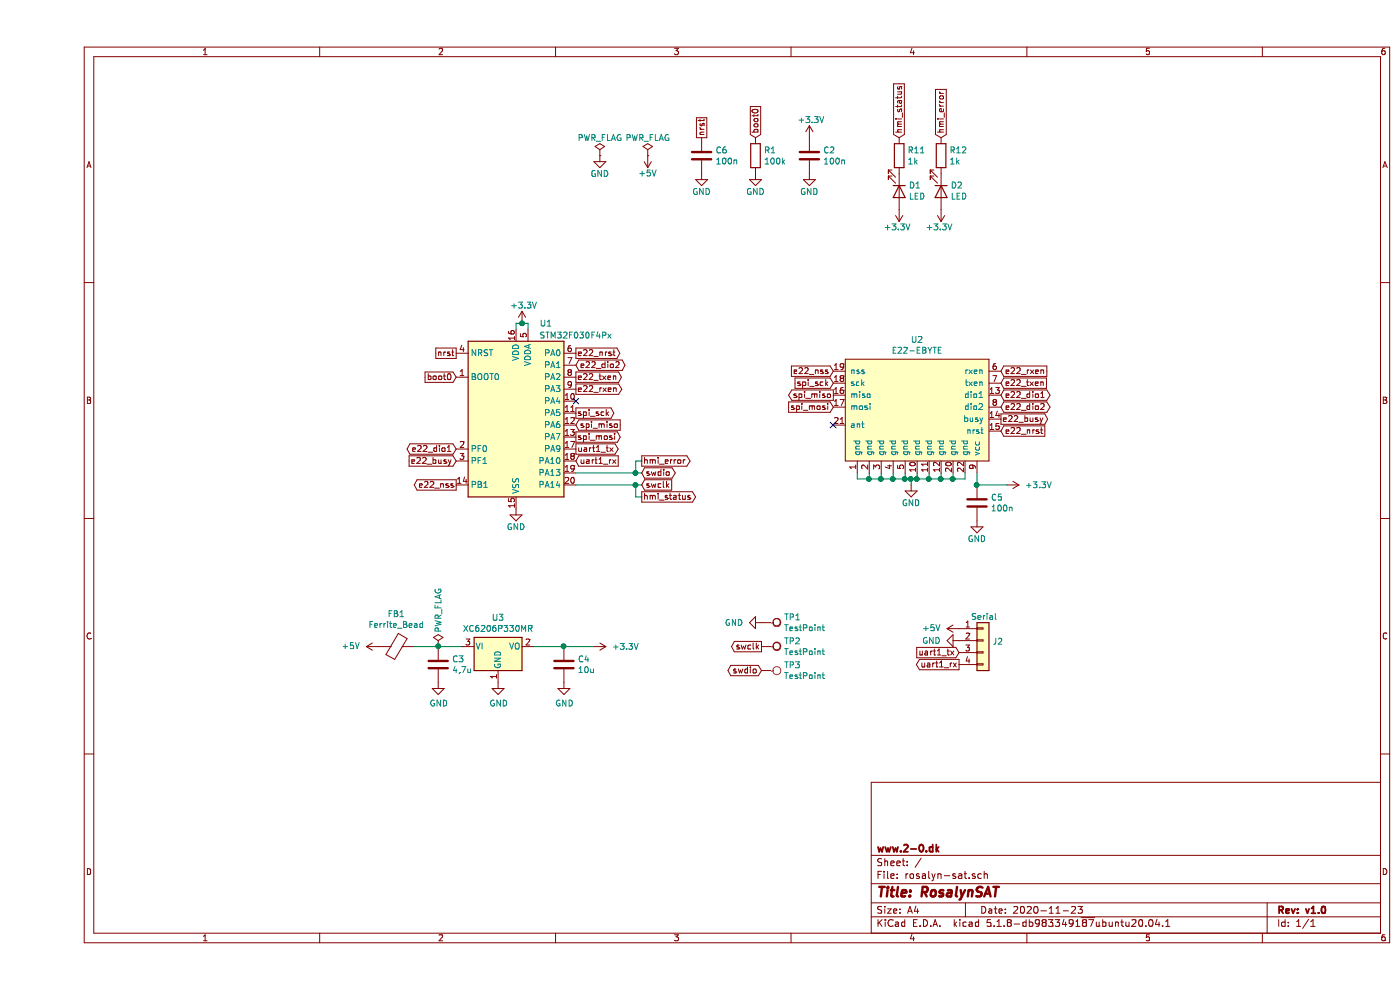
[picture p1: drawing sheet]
EESchema Schematic File Version 4
EELAYER 30 0
EELAYER END
$Descr A4 11693 8268
encoding utf-8
Sheet 1 1
Title "RosalynSAT"
Date "2020-11-23"
Rev "v1.0"
Comp "www.2-0.dk"
Comment1 ""
Comment2 ""
Comment3 ""
Comment4 ""
$EndDescr
$Comp
L rosalyn-sat:E22-EBYTE U2
U 1 1
P 7350 3350
F 0 "U2" H 7350 3865 50  0000 C CNN
F 1 "E22-EBYTE" H 7350 3774 50  0000 C CNN
F 2 "rosalyn-sat:E22-EBYTE" H 7400 3350 50  0001 C CNN
F 3 "" H 7400 3350 50  0001 C CNN
	1    7350 3350
	1    0    0    -1  
$EndComp
$Comp
L Connector_Generic:Conn_01x04 J2
U 1 1
P 7900 5350
F 0 "J2" H 7980 5342 50  0000 L CNN
F 1 "Serial" H 7800 5550 50  0000 L CNN
F 2 "rosalyn-sat:JST_SH_SM04B-SRSS-TB_1x04-1MP_P1.00mm_Horizontal" H 7900 5350 50  0001 C CNN
F 3 "~" H 7900 5350 50  0001 C CNN
	1    7900 5350
	1    0    0    -1  
$EndComp
Text GLabel 8050 3100 2    50   Input ~ 0
e22_rxen
Text GLabel 8050 3300 2    50   BiDi ~ 0
e22_dio1
Text GLabel 8050 3500 2    50   Output ~ 0
e22_busy
Text GLabel 8050 3600 2    50   Input ~ 0
e22_nrst
Text GLabel 6650 3100 0    50   Input ~ 0
e22_nss
Text GLabel 6650 3200 0    50   Input ~ 0
spi_sck
Text GLabel 6650 3300 0    50   Output ~ 0
spi_miso
Text GLabel 6650 3400 0    50   Input ~ 0
spi_mosi
NoConn ~ 6650 3550
Wire Wire Line
	7750 3950 7750 4000
Wire Wire Line
	7750 4000 7650 4000
Wire Wire Line
	6850 4000 6850 3950
Wire Wire Line
	6950 3950 6950 4000
Connection ~ 6950 4000
Wire Wire Line
	6950 4000 6850 4000
Wire Wire Line
	7050 3950 7050 4000
Connection ~ 7050 4000
Wire Wire Line
	7050 4000 6950 4000
Wire Wire Line
	7150 3950 7150 4000
Connection ~ 7150 4000
Wire Wire Line
	7150 4000 7050 4000
Wire Wire Line
	7250 3950 7250 4000
Connection ~ 7250 4000
Wire Wire Line
	7250 4000 7150 4000
Wire Wire Line
	7350 3950 7350 4000
Connection ~ 7350 4000
Wire Wire Line
	7350 4000 7300 4000
Wire Wire Line
	7450 3950 7450 4000
Connection ~ 7450 4000
Wire Wire Line
	7450 4000 7350 4000
Wire Wire Line
	7550 3950 7550 4000
Connection ~ 7550 4000
Wire Wire Line
	7550 4000 7450 4000
Wire Wire Line
	7650 3950 7650 4000
Connection ~ 7650 4000
Wire Wire Line
	7650 4000 7550 4000
$Comp
L power:GND #PWR0101
U 1 1
P 7300 4050
F 0 "#PWR0101" H 7300 3800 50  0001 C CNN
F 1 "GND" H 7300 3900 50  0000 C CNN
F 2 "" H 7300 4050 50  0001 C CNN
F 3 "" H 7300 4050 50  0001 C CNN
	1    7300 4050
	1    0    0    -1  
$EndComp
$Comp
L power:+3.3V #PWR0102
U 1 1
P 8100 4050
F 0 "#PWR0102" H 8100 3900 50  0001 C CNN
F 1 "+3.3V" V 8100 4200 50  0000 L CNN
F 2 "" H 8100 4050 50  0001 C CNN
F 3 "" H 8100 4050 50  0001 C CNN
	1    8100 4050
	0    1    1    0   
$EndComp
Wire Wire Line
	7300 4050 7300 4000
Connection ~ 7300 4000
Wire Wire Line
	7300 4000 7250 4000
Wire Wire Line
	7850 4050 7850 3950
Text GLabel 7700 5450 0    50   Input ~ 0
uart1_tx
Text GLabel 7700 5550 0    50   Output ~ 0
uart1_rx
$Comp
L power:GND #PWR0104
U 1 1
P 6050 5200
F 0 "#PWR0104" H 6050 4950 50  0001 C CNN
F 1 "GND" V 6050 5050 50  0000 R CNN
F 2 "" H 6050 5200 50  0001 C CNN
F 3 "" H 6050 5200 50  0001 C CNN
	1    6050 5200
	0    1    1    0   
$EndComp
$Comp
L power:GND #PWR0105
U 1 1
P 7700 5350
F 0 "#PWR0105" H 7700 5100 50  0001 C CNN
F 1 "GND" V 7700 5200 50  0000 R CNN
F 2 "" H 7700 5350 50  0001 C CNN
F 3 "" H 7700 5350 50  0001 C CNN
	1    7700 5350
	0    1    1    0   
$EndComp
$Comp
L power:GND #PWR0106
U 1 1
P 6000 1450
F 0 "#PWR0106" H 6000 1200 50  0001 C CNN
F 1 "GND" H 6000 1300 50  0000 C CNN
F 2 "" H 6000 1450 50  0001 C CNN
F 3 "" H 6000 1450 50  0001 C CNN
	1    6000 1450
	1    0    0    -1  
$EndComp
$Comp
L Device:C C2
U 1 1
P 6450 1300
F 0 "C2" H 6565 1346 50  0000 L CNN
F 1 "100n" H 6565 1255 50  0000 L CNN
F 2 "Capacitor_SMD:C_0603_1608Metric" H 6488 1150 50  0001 C CNN
F 3 "~" H 6450 1300 50  0001 C CNN
	1    6450 1300
	1    0    0    -1  
$EndComp
$Comp
L power:GND #PWR0107
U 1 1
P 6450 1450
F 0 "#PWR0107" H 6450 1200 50  0001 C CNN
F 1 "GND" H 6450 1300 50  0000 C CNN
F 2 "" H 6450 1450 50  0001 C CNN
F 3 "" H 6450 1450 50  0001 C CNN
	1    6450 1450
	1    0    0    -1  
$EndComp
$Comp
L power:+5V #PWR0110
U 1 1
P 7700 5250
F 0 "#PWR0110" H 7700 5100 50  0001 C CNN
F 1 "+5V" V 7700 5400 50  0000 L CNN
F 2 "" H 7700 5250 50  0001 C CNN
F 3 "" H 7700 5250 50  0001 C CNN
	1    7700 5250
	0    -1   -1   0   
$EndComp
$Comp
L Device:C C5
U 1 1
P 7850 4200
F 0 "C5" H 7965 4246 50  0000 L CNN
F 1 "100n" H 7965 4155 50  0000 L CNN
F 2 "Capacitor_SMD:C_0603_1608Metric" H 7888 4050 50  0001 C CNN
F 3 "~" H 7850 4200 50  0001 C CNN
	1    7850 4200
	1    0    0    -1  
$EndComp
$Comp
L power:GND #PWR05
U 1 1
P 7850 4350
F 0 "#PWR05" H 7850 4100 50  0001 C CNN
F 1 "GND" H 7850 4200 50  0000 C CNN
F 2 "" H 7850 4350 50  0001 C CNN
F 3 "" H 7850 4350 50  0001 C CNN
	1    7850 4350
	1    0    0    -1  
$EndComp
Wire Wire Line
	8100 4050 7850 4050
Connection ~ 7850 4050
$Comp
L Regulator_Linear:XC6206PxxxMR U3
U 1 1
P 3850 5400
F 0 "U3" H 3850 5642 50  0000 C CNN
F 1 "XC6206P330MR" H 3850 5551 50  0000 C CNN
F 2 "Package_TO_SOT_SMD:SOT-23" H 3850 5625 50  0001 C CIN
F 3 "https://www.torexsemi.com/file/xc6206/XC6206.pdf" H 3850 5400 50  0001 C CNN
	1    3850 5400
	1    0    0    -1  
$EndComp
$Comp
L Device:C C3
U 1 1
P 3350 5550
F 0 "C3" H 3465 5596 50  0000 L CNN
F 1 "4,7u" H 3465 5505 50  0000 L CNN
F 2 "Capacitor_SMD:C_0805_2012Metric" H 3388 5400 50  0001 C CNN
F 3 "~" H 3350 5550 50  0001 C CNN
	1    3350 5550
	1    0    0    -1  
$EndComp
$Comp
L Device:C C4
U 1 1
P 4400 5550
F 0 "C4" H 4515 5596 50  0000 L CNN
F 1 "10u" H 4515 5505 50  0000 L CNN
F 2 "Capacitor_SMD:C_0805_2012Metric" H 4438 5400 50  0001 C CNN
F 3 "~" H 4400 5550 50  0001 C CNN
	1    4400 5550
	1    0    0    -1  
$EndComp
$Comp
L power:GND #PWR03
U 1 1
P 3850 5700
F 0 "#PWR03" H 3850 5450 50  0001 C CNN
F 1 "GND" H 3855 5527 50  0000 C CNN
F 2 "" H 3850 5700 50  0001 C CNN
F 3 "" H 3850 5700 50  0001 C CNN
	1    3850 5700
	1    0    0    -1  
$EndComp
$Comp
L power:GND #PWR04
U 1 1
P 4400 5700
F 0 "#PWR04" H 4400 5450 50  0001 C CNN
F 1 "GND" H 4405 5527 50  0000 C CNN
F 2 "" H 4400 5700 50  0001 C CNN
F 3 "" H 4400 5700 50  0001 C CNN
	1    4400 5700
	1    0    0    -1  
$EndComp
$Comp
L power:GND #PWR02
U 1 1
P 3350 5700
F 0 "#PWR02" H 3350 5450 50  0001 C CNN
F 1 "GND" H 3355 5527 50  0000 C CNN
F 2 "" H 3350 5700 50  0001 C CNN
F 3 "" H 3350 5700 50  0001 C CNN
	1    3350 5700
	1    0    0    -1  
$EndComp
$Comp
L power:+5V #PWR01
U 1 1
P 2850 5400
F 0 "#PWR01" H 2850 5250 50  0001 C CNN
F 1 "+5V" V 2850 5550 50  0000 L CNN
F 2 "" H 2850 5400 50  0001 C CNN
F 3 "" H 2850 5400 50  0001 C CNN
	1    2850 5400
	0    -1   -1   0   
$EndComp
Wire Wire Line
	3550 5400 3350 5400
Wire Wire Line
	3350 5400 3150 5400
Connection ~ 3350 5400
$Comp
L power:+3.3V #PWR06
U 1 1
P 4650 5400
F 0 "#PWR06" H 4650 5250 50  0001 C CNN
F 1 "+3.3V" V 4650 5550 50  0000 L CNN
F 2 "" H 4650 5400 50  0001 C CNN
F 3 "" H 4650 5400 50  0001 C CNN
	1    4650 5400
	0    1    1    0   
$EndComp
Wire Wire Line
	4150 5400 4400 5400
Wire Wire Line
	4400 5400 4650 5400
Connection ~ 4400 5400
$Comp
L Device:LED D1
U 1 1
P 7200 1600
F 0 "D1" V 7147 1680 50  0000 L CNN
F 1 "LED" V 7238 1680 50  0000 L CNN
F 2 "LED_SMD:LED_0603_1608Metric" H 7200 1600 50  0001 C CNN
F 3 "~" H 7200 1600 50  0001 C CNN
	1    7200 1600
	0    1    1    0   
$EndComp
Text GLabel 7200 1150 1    50   Input ~ 0
hmi_status
$Comp
L Device:R R11
U 1 1
P 7200 1300
F 0 "R11" H 7270 1346 50  0000 L CNN
F 1 "1k" H 7270 1255 50  0000 L CNN
F 2 "Resistor_SMD:R_0603_1608Metric" V 7130 1300 50  0001 C CNN
F 3 "~" H 7200 1300 50  0001 C CNN
	1    7200 1300
	1    0    0    -1  
$EndComp
$Comp
L power:PWR_FLAG #FLG0101
U 1 1
P 5100 1300
F 0 "#FLG0101" H 5100 1375 50  0001 C CNN
F 1 "PWR_FLAG" H 5100 1450 50  0000 C CNN
F 2 "" H 5100 1300 50  0001 C CNN
F 3 "~" H 5100 1300 50  0001 C CNN
	1    5100 1300
	1    0    0    -1  
$EndComp
$Comp
L power:+5V #PWR0113
U 1 1
P 5100 1300
F 0 "#PWR0113" H 5100 1150 50  0001 C CNN
F 1 "+5V" H 5100 1450 50  0000 C CNN
F 2 "" H 5100 1300 50  0001 C CNN
F 3 "" H 5100 1300 50  0001 C CNN
	1    5100 1300
	-1   0    0    1   
$EndComp
$Comp
L power:PWR_FLAG #FLG0102
U 1 1
P 4700 1300
F 0 "#FLG0102" H 4700 1375 50  0001 C CNN
F 1 "PWR_FLAG" H 4700 1450 50  0000 C CNN
F 2 "" H 4700 1300 50  0001 C CNN
F 3 "~" H 4700 1300 50  0001 C CNN
	1    4700 1300
	1    0    0    -1  
$EndComp
$Comp
L power:GND #PWR0114
U 1 1
P 4700 1300
F 0 "#PWR0114" H 4700 1050 50  0001 C CNN
F 1 "GND" H 4700 1150 50  0000 C CNN
F 2 "" H 4700 1300 50  0001 C CNN
F 3 "" H 4700 1300 50  0001 C CNN
	1    4700 1300
	1    0    0    -1  
$EndComp
$Comp
L Device:LED D2
U 1 1
P 7550 1600
F 0 "D2" V 7497 1680 50  0000 L CNN
F 1 "LED" V 7588 1680 50  0000 L CNN
F 2 "LED_SMD:LED_0603_1608Metric" H 7550 1600 50  0001 C CNN
F 3 "~" H 7550 1600 50  0001 C CNN
	1    7550 1600
	0    1    1    0   
$EndComp
Text GLabel 7550 1150 1    50   Input ~ 0
hmi_error
$Comp
L Device:R R12
U 1 1
P 7550 1300
F 0 "R12" H 7620 1346 50  0000 L CNN
F 1 "1k" H 7620 1255 50  0000 L CNN
F 2 "Resistor_SMD:R_0603_1608Metric" V 7480 1300 50  0001 C CNN
F 3 "~" H 7550 1300 50  0001 C CNN
	1    7550 1300
	1    0    0    -1  
$EndComp
$Comp
L Device:C C6
U 1 1
P 5550 1300
F 0 "C6" H 5665 1346 50  0000 L CNN
F 1 "100n" H 5665 1255 50  0000 L CNN
F 2 "Capacitor_SMD:C_0603_1608Metric" H 5588 1150 50  0001 C CNN
F 3 "~" H 5550 1300 50  0001 C CNN
	1    5550 1300
	1    0    0    -1  
$EndComp
$Comp
L power:GND #PWR08
U 1 1
P 5550 1450
F 0 "#PWR08" H 5550 1200 50  0001 C CNN
F 1 "GND" H 5550 1300 50  0000 C CNN
F 2 "" H 5550 1450 50  0001 C CNN
F 3 "" H 5550 1450 50  0001 C CNN
	1    5550 1450
	1    0    0    -1  
$EndComp
Text GLabel 5550 1150 1    50   UnSpc ~ 0
nrst
$Comp
L MCU_ST_STM32F0:STM32F030F4Px U1
U 1 1
P 4000 3450
F 0 "U1" H 4250 4200 50  0000 C CNN
F 1 "STM32F030F4Px" H 4500 4100 50  0000 C CNN
F 2 "Package_SO:TSSOP-20_4.4x6.5mm_P0.65mm" H 3600 2750 50  0001 R CNN
F 3 "http://www.st.com/st-web-ui/static/active/en/resource/technical/document/datasheet/DM00088500.pdf" H 4000 3450 50  0001 C CNN
	1    4000 3450
	1    0    0    -1  
$EndComp
Text GLabel 4500 3750 2    50   Output ~ 0
uart1_tx
Text GLabel 4500 3850 2    50   Input ~ 0
uart1_rx
Text GLabel 4500 3450 2    50   Output ~ 0
spi_sck
Text GLabel 4500 3650 2    50   Output ~ 0
spi_mosi
Text GLabel 4500 3550 2    50   Input ~ 0
spi_miso
Text GLabel 5050 4150 2    50   Output ~ 0
hmi_status
Text GLabel 5050 3850 2    50   Output ~ 0
hmi_error
Text GLabel 3500 4050 0    50   Output ~ 0
e22_nss
Text GLabel 4500 2950 2    50   Output ~ 0
e22_nrst
Text GLabel 3500 2950 0    50   UnSpc ~ 0
nrst
$Comp
L power:+3.3V #PWR09
U 1 1
P 4050 2700
F 0 "#PWR09" H 4050 2550 50  0001 C CNN
F 1 "+3.3V" H 3950 2850 50  0000 L CNN
F 2 "" H 4050 2700 50  0001 C CNN
F 3 "" H 4050 2700 50  0001 C CNN
	1    4050 2700
	1    0    0    -1  
$EndComp
Wire Wire Line
	4100 2750 4100 2700
Wire Wire Line
	4100 2700 4050 2700
Wire Wire Line
	4000 2750 4000 2700
Wire Wire Line
	4000 2700 4050 2700
Connection ~ 4050 2700
Text GLabel 3500 3150 0    50   Input ~ 0
boot0
Text GLabel 6000 1150 1    50   Input ~ 0
boot0
$Comp
L Device:R R1
U 1 1
P 6000 1300
F 0 "R1" H 6070 1346 50  0000 L CNN
F 1 "100k" H 6070 1255 50  0000 L CNN
F 2 "Resistor_SMD:R_0603_1608Metric" V 5930 1300 50  0001 C CNN
F 3 "~" H 6000 1300 50  0001 C CNN
	1    6000 1300
	1    0    0    -1  
$EndComp
Text GLabel 5050 3950 2    50   BiDi ~ 0
swdio
Text GLabel 5050 4050 2    50   Input ~ 0
swclk
Text GLabel 6050 5400 0    50   Output ~ 0
swclk
Text GLabel 6050 5600 0    50   BiDi ~ 0
swdio
$Comp
L power:GND #PWR012
U 1 1
P 4000 4250
F 0 "#PWR012" H 4000 4000 50  0001 C CNN
F 1 "GND" H 4000 4100 50  0000 C CNN
F 2 "" H 4000 4250 50  0001 C CNN
F 3 "" H 4000 4250 50  0001 C CNN
	1    4000 4250
	1    0    0    -1  
$EndComp
Wire Wire Line
	5050 3950 5000 3950
Wire Wire Line
	5050 3850 5000 3850
Wire Wire Line
	5000 3850 5000 3950
Connection ~ 5000 3950
Wire Wire Line
	5000 3950 4500 3950
Wire Wire Line
	5050 4150 5000 4150
Wire Wire Line
	5000 4150 5000 4050
Wire Wire Line
	5000 4050 5050 4050
Wire Wire Line
	4500 4050 5000 4050
Connection ~ 5000 4050
NoConn ~ 4500 3350
$Comp
L power:+3.3V #PWR011
U 1 1
P 6450 1150
F 0 "#PWR011" H 6450 1000 50  0001 C CNN
F 1 "+3.3V" H 6350 1300 50  0000 L CNN
F 2 "" H 6450 1150 50  0001 C CNN
F 3 "" H 6450 1150 50  0001 C CNN
	1    6450 1150
	1    0    0    -1  
$EndComp
$Comp
L power:+3.3V #PWR07
U 1 1
P 7200 1750
F 0 "#PWR07" H 7200 1600 50  0001 C CNN
F 1 "+3.3V" H 7100 1900 50  0000 L CNN
F 2 "" H 7200 1750 50  0001 C CNN
F 3 "" H 7200 1750 50  0001 C CNN
	1    7200 1750
	-1   0    0    1   
$EndComp
$Comp
L power:+3.3V #PWR013
U 1 1
P 7550 1750
F 0 "#PWR013" H 7550 1600 50  0001 C CNN
F 1 "+3.3V" H 7450 1900 50  0000 L CNN
F 2 "" H 7550 1750 50  0001 C CNN
F 3 "" H 7550 1750 50  0001 C CNN
	1    7550 1750
	-1   0    0    1   
$EndComp
$Comp
L Connector:TestPoint TP1
U 1 1
P 6050 5200
F 0 "TP1" V 6004 5388 50  0000 L CNN
F 1 "TestPoint" V 6095 5388 50  0000 L CNN
F 2 "TestPoint:TestPoint_Pad_1.0x1.0mm" H 6250 5200 50  0001 C CNN
F 3 "~" H 6250 5200 50  0001 C CNN
	1    6050 5200
	0    1    1    0   
$EndComp
$Comp
L Connector:TestPoint TP2
U 1 1
P 6050 5400
F 0 "TP2" V 6004 5588 50  0000 L CNN
F 1 "TestPoint" V 6095 5588 50  0000 L CNN
F 2 "TestPoint:TestPoint_Pad_1.0x1.0mm" H 6250 5400 50  0001 C CNN
F 3 "~" H 6250 5400 50  0001 C CNN
	1    6050 5400
	0    1    1    0   
$EndComp
$Comp
L Connector:TestPoint TP3
U 1 1
P 6050 5600
F 0 "TP3" V 6004 5788 50  0000 L CNN
F 1 "TestPoint" V 6095 5788 50  0000 L CNN
F 2 "TestPoint:TestPoint_Pad_1.0x1.0mm" H 6250 5600 50  0001 C CNN
F 3 "~" H 6250 5600 50  0001 C CNN
	1    6050 5600
	0    1    1    0   
$EndComp
Text GLabel 3500 3850 0    50   Input ~ 0
e22_busy
Text GLabel 3500 3750 0    50   BiDi ~ 0
e22_dio1
Text GLabel 4500 3250 2    50   Output ~ 0
e22_rxen
Text GLabel 8050 3200 2    50   Input ~ 0
e22_txen
Text GLabel 8050 3400 2    50   BiDi ~ 0
e22_dio2
Text GLabel 4500 3050 2    50   BiDi ~ 0
e22_dio2
Text GLabel 4500 3150 2    50   Output ~ 0
e22_txen
$Comp
L Device:Ferrite_Bead FB1
U 1 1
P 3000 5400
F 0 "FB1" V 2726 5400 50  0000 C CNN
F 1 "Ferrite_Bead" V 2817 5400 50  0000 C CNN
F 2 "Inductor_SMD:L_0805_2012Metric" V 2930 5400 50  0001 C CNN
F 3 "~" H 3000 5400 50  0001 C CNN
	1    3000 5400
	0    1    1    0   
$EndComp
$Comp
L power:PWR_FLAG #FLG0103
U 1 1
P 3350 5400
F 0 "#FLG0103" H 3350 5475 50  0001 C CNN
F 1 "PWR_FLAG" V 3350 5700 50  0000 C CNN
F 2 "" H 3350 5400 50  0001 C CNN
F 3 "~" H 3350 5400 50  0001 C CNN
	1    3350 5400
	1    0    0    -1  
$EndComp
$EndSCHEMATC
